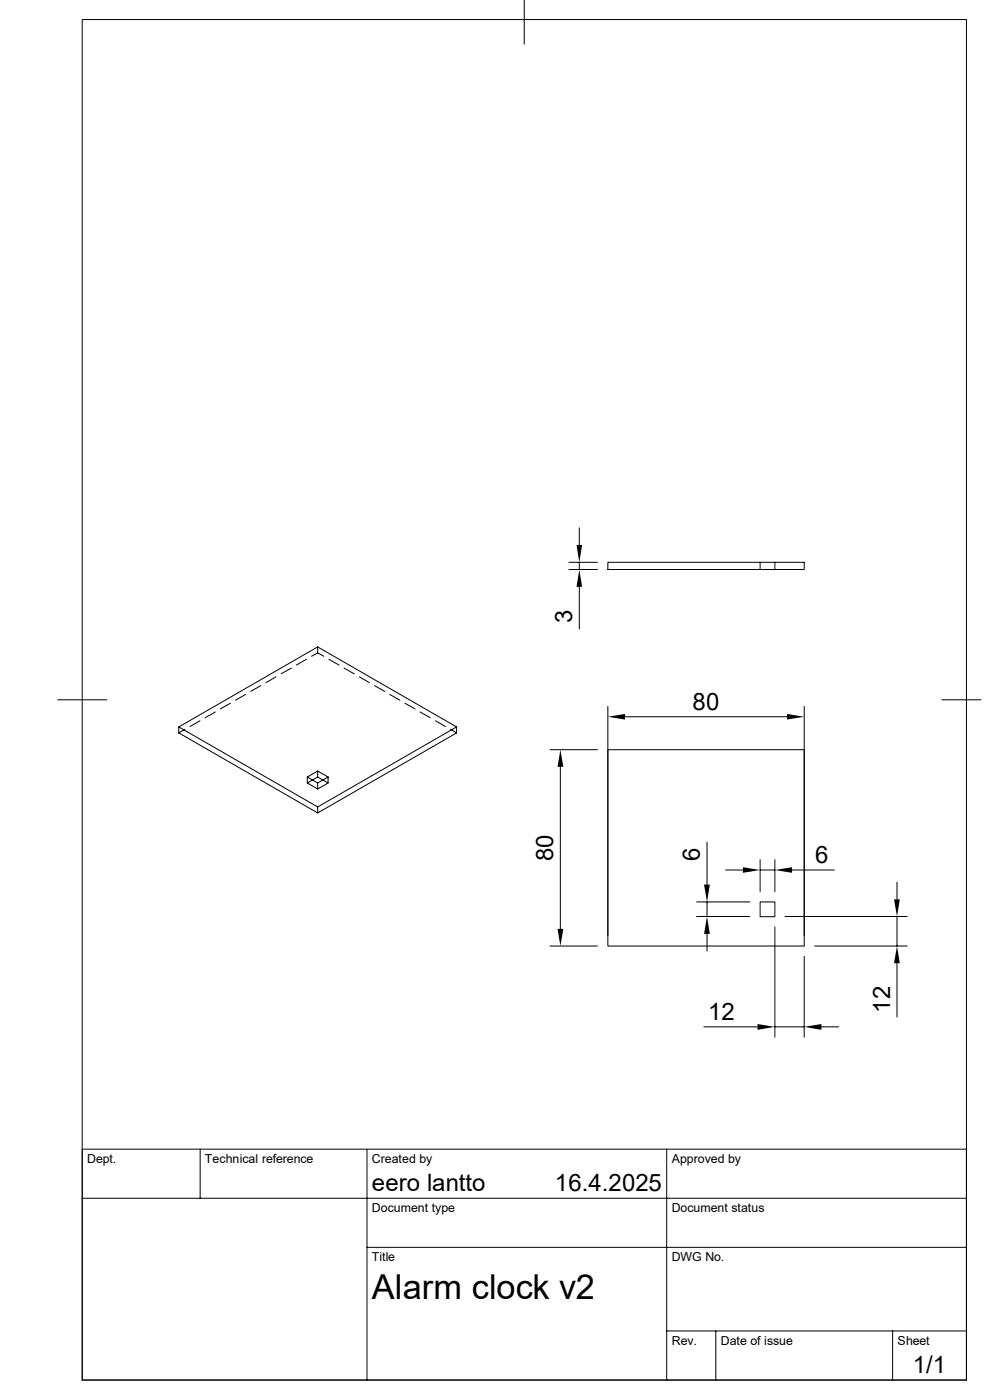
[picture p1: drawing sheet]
<svg xmlns="http://www.w3.org/2000/svg" width="210mm" height="297mm" viewBox="0 0 210 297" stroke-linecap="round" stroke-linejoin="round" font-family="sans-serif">
<g fill="none" stroke="#000" stroke-width=".21">
<path d="M17.4 4.1h187.6v288.7h-187.6zM111.2 0v9.4M120.7 119.3h6M122.9 112v3.6M122.9 119.3v1.5M128.9 119.3h41.7v1.5h-41.7zM161.2 119.3v1.5M164.4 119.3v1.5M65 139.9l-2.1 1.2M67.4 137.2v1.3l1.3 .7M67.4 138.5l-1.3 .7M67.4 137.2l-29.5 17"/>
<path d="M67.4 137.2l29.5 17M69.8 139.9l2.1 1.2M120.7 120.8h6M122.9 124.5v8.9M12.2 148.5h10.4M37.9 155.5l29.5 17v-1.3l29.5-17v1.3l-29.5 17M37.9 155.5v-1.3l29.5 17M39.2 154.7l-1.3 .8M42.4 152.9l-2.1 1.2M45.7 151l-2.2 1.3M48.9 149.2l-2.2 1.2M52.1 147.3l-2.1 1.2"/>
<path d="M55.3 145.5l-2.1 1.2M58.5 143.6l-2.1 1.2M61.8 141.7l-2.2 1.3M73 141.7l2.1 1.3M76.2 143.6l2.2 1.2M79.5 145.5l2.1 1.2M82.7 147.3l2.1 1.2M85.9 149.2l2.2 1.2M89.1 151l2.2 1.3M92.4 152.9l2.1 1.2M95.6 154.7l1.3 .8M116.7 159h10"/>
<path d="M128.9 159h41.7v41.7h-41.7zM128.9 149.9v48.6M132.6 152.1h34.4M170.6 149.9v48.6M199.8 148.5h8.3M65.2 164.8l2.2-1.2v1.2M65.2 164.8v1.3l2.2 1.3M65.2 164.8l2.2 1.3M67.4 166.1v1.3l2.2-1.3M67.4 164.8l2.2 1.3v-1.3M67.4 164.8l-2.2 1.3M67.4 163.6l2.2 1.2"/>
<path d="M69.6 164.8l-2.2 1.3M118.9 162.7v34.4M150 178.7v9M147.8 191.3h11.2M147.8 194.4h11.2M150 191.3v3.1M150 198.1v3.7M153.9 184.6h3.7M161.2 191.3h3.2v3.2h-3.2zM161.2 182.4v6.7M161.2 184.6h3.2M164.4 182.4v6.7"/>
<path d="M164.4 196.6v23.4M166.5 194.4h25.9M168 184.6h9M190.3 187.2v3.6M190.3 194.4v6.3M116.7 200.7h10M149.3 217.8h11.4M164.4 217.8h6.2M170.6 202.9v17.1M172.8 200.7h19.6M174.2 217.8h3.7M190.3 204.3v11.5"/>
<path d="M17.4 254.2h187.6M42.5 243.8v10.4M77.9 243.8v49M141.4 243.8v49M205 243.8h-187.6v49M77.9 264.6h127.1M141.4 282.4h63.6M151.8 282.4v10.4M189.4 282.4v10.4"/>
</g>
<g fill="#000">
<path d="M122.3 115.6h1.2l-.6 3.7zM122.9 120.8l.6 3.7h-1.2zM128.9 152.1l3.7-.6v1.2zM167 151.5l3.6 .6-3.6 .6zM118.9 159l.6 3.7h-1.2zM118.3 197.1h1.2l-.6 3.6zM150 194.4l.6 3.7h-1.2zM149.4 187.7h1.2l-.6 3.6zM157.6 184l3.6 .6-3.6 .6zM164.4 184.6l3.6-.6v1.2zM189.7 190.8h1.2l-.6 3.6zM160.7 217.3l3.7 .5-3.7 .7z"/>
<path d="M170.6 217.8l3.6-.5v1.2zM190.3 200.7l.6 3.6h-1.2z"/>
</g>
<text font-size="7.3" x="78.9" y="275.6">Alarm clock v2</text>
<g font-size="5.1">
<text x="121.4" y="132.2" transform="rotate(-90 121.4 132.2)">3</text>
<text x="146.9" y="150.5">80</text>
<text x="117.3" y="182.7" transform="rotate(-90 117.3 182.7)">80</text>
<text x="148.5" y="182.8" transform="rotate(-90 148.5 182.8)">6</text>
<text x="172.9" y="183.1">6</text>
<text x="188.8" y="214.8" transform="rotate(-90 188.8 214.8)">12</text>
<text x="150.2" y="216.4">12</text>
<text x="78.9" y="252.6">eero lantto</text>
<text x="117.7" y="252.6">16.4.2025</text>
<text x="193.6" y="291.4">1/1</text>
</g>
<g font-size="2.6">
<text x="18.5" y="246.7">Dept.</text>
<text x="43.5" y="246.7">Technical reference</text>
<text x="78.9" y="246.7">Created by</text>
<text x="142.5" y="246.7">Approved by</text>
<text x="78.9" y="257.1">Document type</text>
<text x="142.5" y="257.1">Document status</text>
<text x="78.9" y="267.5">Title</text>
<text x="142.5" y="267.5">DWG No.</text>
<text x="142.5" y="285.3">Rev.</text>
<text x="152.9" y="285.3">Date of issue</text>
<text x="190.4" y="285.3">Sheet</text>
</g>
</svg>
